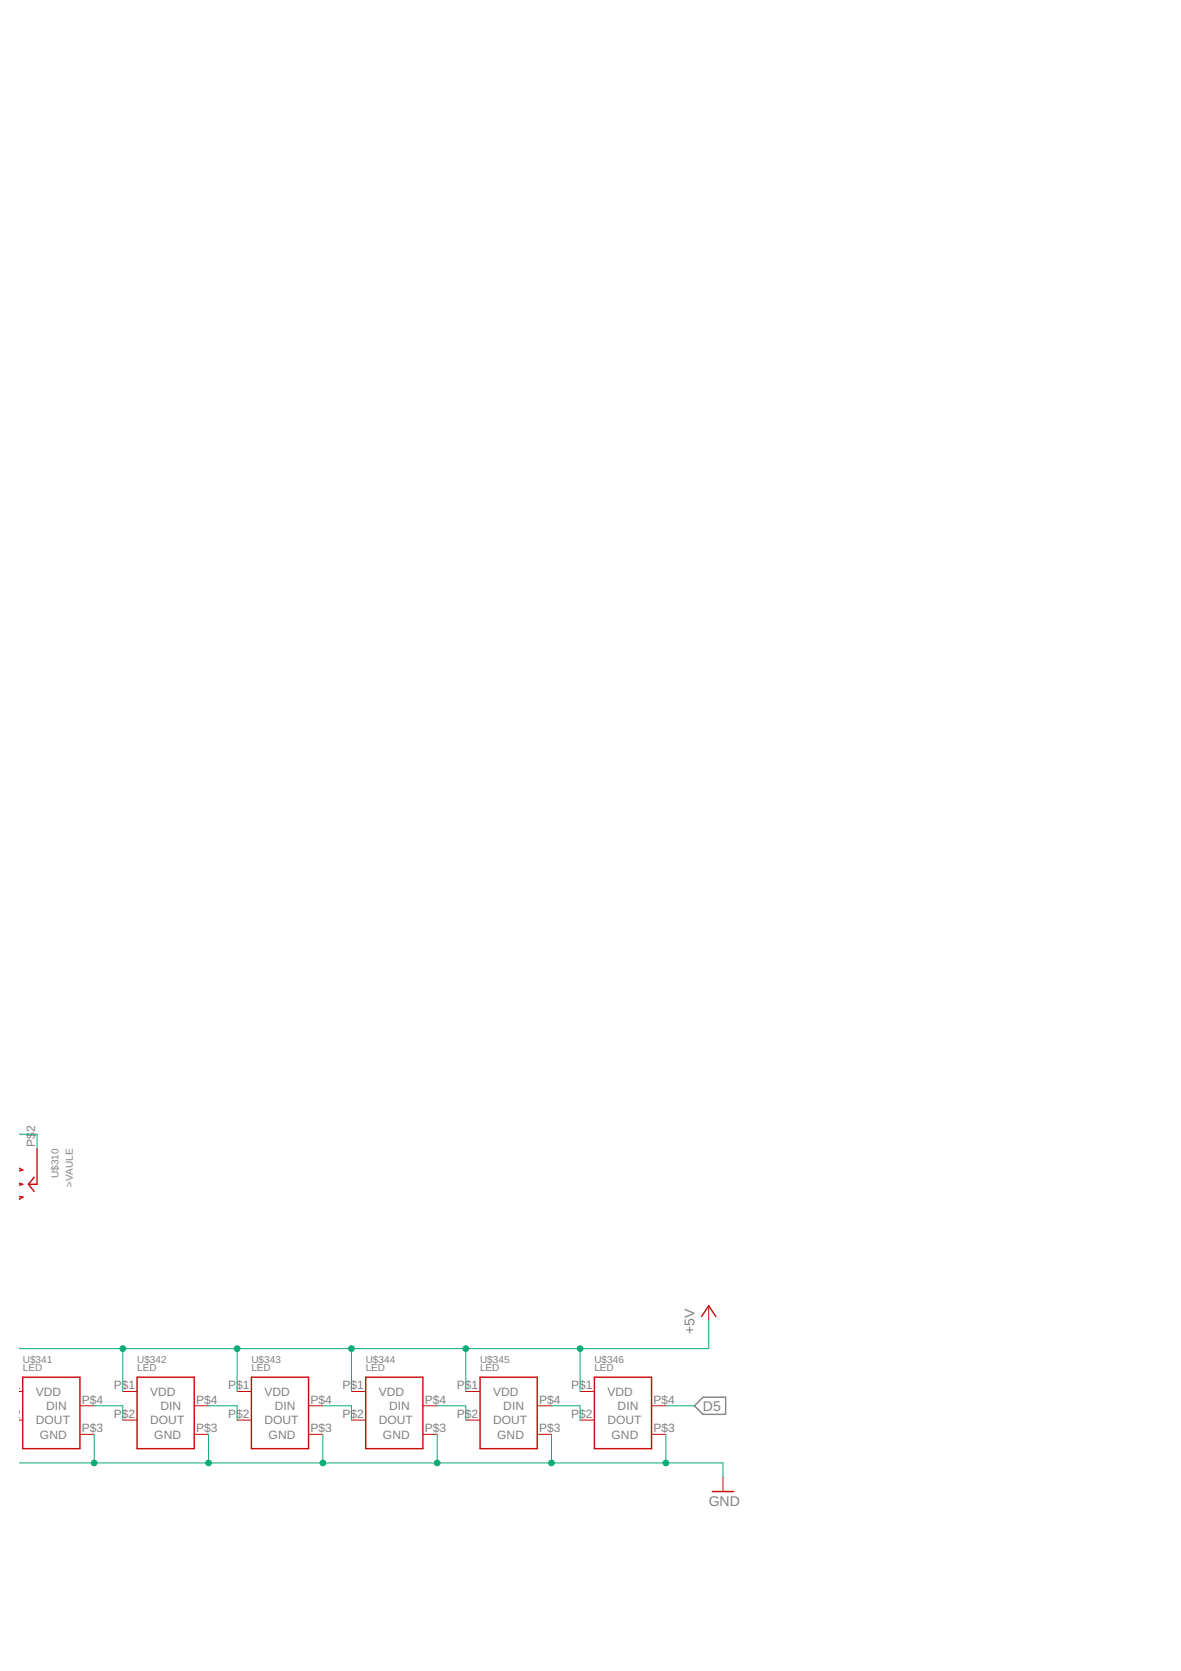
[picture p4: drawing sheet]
<svg xmlns="http://www.w3.org/2000/svg" width="210mm" height="297mm" viewBox="0 0 210 297" stroke-linecap="round" stroke-linejoin="round" font-family="sans-serif">
<path d="M124.9 248.4h4.1v3h-4.1l-1.5-1.5z" fill="none" stroke="#808080" stroke-width=".25"/>
<g fill="none" stroke="#c90d0c" stroke-width=".25">
<path d="M3.4 207.7l.6 .3-.6 .1M3.4 210.4l.6 .1-.6 .2M3.4 212.7l.6 .1M3.8 212.8h.2M4 212.8l-.6 .4M5.1 210.5l1 1.3M6.1 209.3l-1 1.2M6.6 204.2v6.3h-1.5M124.7 234l1.3-1.9 1.2 1.9M4 244.8h10.2v12.7h-10.2zM24.4 244.8h10.1v12.7h-10.1zM44.7 244.8h10.1v12.7h-10.1z"/>
<path d="M65 244.8h10.2v12.7h-10.2zM85.3 244.8h10.2v12.7h-10.2zM105.6 244.8h10.2v12.7h-10.2zM126.6 265.1h3.8"/>
</g>
<g fill="none" stroke="#c90d0c" stroke-width=".18">
<path d="M126 232.1v2.6M3.4 247.4h.6M3.4 252.4h.6M14.2 249.9h2.5M14.2 255h2.5M21.8 247.4h2.6M21.8 252.4h2.6M34.5 249.9h2.6M34.5 255h2.6M42.1 247.4h2.6M42.1 252.4h2.6M54.8 249.9h2.6"/>
<path d="M54.8 255h2.6M62.5 247.4h2.5M62.5 252.4h2.5M75.2 249.9h2.5M75.2 255h2.5M82.8 247.4h2.5M82.8 252.4h2.5M95.5 249.9h2.5M95.5 255h2.5M103.1 247.4h2.5M103.1 252.4h2.5M115.8 249.9h2.5"/>
<path d="M115.8 255h2.5M128.5 262.6v2.5"/>
</g>
<g fill="none" stroke="#0dab76" stroke-width=".18">
<path d="M3.4 201.6h3.2v2.6M21.8 239.7v7.7M42.1 239.7v7.7M62.5 239.7v7.7M82.8 239.7v7.7M103.1 239.7v7.7M126 234.7v5h-122.6M16.7 255v5.1M16.7 249.9h5.1v2.5M37.1 255v5.1M37.1 249.9h5v2.5M57.4 255v5.1"/>
<path d="M57.4 249.9h5.1v2.5M77.7 255v5.1M77.7 249.9h5.1v2.5M98 255v5.1M98 249.9h5.1v2.5M118.3 255v5.1M118.3 249.9h5.1M3.4 260.1h125.1v2.5"/>
</g>
<g fill="#0dab76" stroke="#0dab76" stroke-width=".18">
<circle cx="98" cy="260.1" r=".51"/>
<circle cx="77.7" cy="260.1" r=".51"/>
<circle cx="57.4" cy="260.1" r=".51"/>
<circle cx="37.1" cy="260.1" r=".51"/>
<circle cx="16.7" cy="260.1" r=".51"/>
<circle cx="118.3" cy="260.1" r=".51"/>
<circle cx="82.8" cy="239.7" r=".51"/>
<circle cx="62.5" cy="239.7" r=".51"/>
<circle cx="42.1" cy="239.7" r=".51"/>
<circle cx="21.8" cy="239.7" r=".51"/>
<circle cx="103.1" cy="239.7" r=".51"/>
</g>
<g font-size="2.5" fill="#808080">
<text x="123.4" y="237.2" transform="rotate(-90 123.4 237.2)">+5V</text>
<text x="124.9" y="250.8">D5</text>
<text x="126" y="267.7">GND</text>
</g>
<g font-size="2.1" fill="#808080">
<text x="6.2" y="203.8" transform="rotate(-90 6.2 203.8)">P$</text>
<text x="6.2" y="201.2" transform="rotate(-90 6.2 201.2)">2</text>
<text x="-.1" y="247">P$1</text>
<text x="6.4" y="248.1">VDD</text>
<text x="8.2" y="250.7">DIN</text>
<text x="14.6" y="249.5">P$4</text>
<text x="20.2" y="247">P$1</text>
<text x="26.7" y="248.1">VDD</text>
<text x="28.5" y="250.7">DIN</text>
<text x="34.9" y="249.5">P$4</text>
<text x="40.5" y="247">P$1</text>
<text x="47" y="248.1">VDD</text>
<text x="48.8" y="250.7">DIN</text>
<text x="55.2" y="249.5">P$4</text>
<text x="60.9" y="247">P$1</text>
<text x="67.3" y="248.1">VDD</text>
<text x="69.1" y="250.7">DIN</text>
<text x="75.5" y="249.5">P$4</text>
<text x="81.2" y="247">P$1</text>
<text x="87.7" y="248.1">VDD</text>
<text x="89.5" y="250.7">DIN</text>
<text x="95.8" y="249.5">P$4</text>
<text x="101.5" y="247">P$1</text>
<text x="108" y="248.1">VDD</text>
<text x="109.8" y="250.7">DIN</text>
<text x="116.2" y="249.5">P$4</text>
<text x="-.1" y="252.1">P$2</text>
<text x="6.4" y="253.2">DOUT</text>
<text x="7.1" y="255.7">GND</text>
<text x="14.6" y="254.6">P$3</text>
<text x="20.2" y="252.1">P$2</text>
<text x="26.7" y="253.2">DOUT</text>
<text x="27.4" y="255.7">GND</text>
<text x="34.9" y="254.6">P$3</text>
<text x="40.5" y="252.1">P$2</text>
<text x="47" y="253.2">DOUT</text>
<text x="47.7" y="255.7">GND</text>
<text x="55.2" y="254.6">P$3</text>
<text x="60.9" y="252.1">P$2</text>
<text x="67.3" y="253.2">DOUT</text>
<text x="68.1" y="255.7">GND</text>
<text x="75.5" y="254.6">P$3</text>
<text x="81.2" y="252.1">P$2</text>
<text x="87.7" y="253.2">DOUT</text>
<text x="88.4" y="255.7">GND</text>
<text x="95.8" y="254.6">P$3</text>
<text x="101.5" y="252.1">P$2</text>
<text x="108" y="253.2">DOUT</text>
<text x="108.7" y="255.7">GND</text>
<text x="116.2" y="254.6">P$3</text>
</g>
<g font-size="1.8" fill="#808080">
<text x="10.4" y="209.4" transform="rotate(-90 10.4 209.4)">U$310</text>
<text x="12.9" y="210.9" transform="rotate(-90 12.9 210.9)">&gt;VAULE</text>
<text x="4" y="243.8">LED</text>
<text x="4" y="242.3">U$341</text>
<text x="24.4" y="243.8">LED</text>
<text x="24.4" y="242.3">U$342</text>
<text x="44.7" y="243.8">LED</text>
<text x="44.7" y="242.3">U$343</text>
<text x="65" y="243.8">LED</text>
<text x="65" y="242.3">U$344</text>
<text x="85.3" y="243.8">LED</text>
<text x="85.3" y="242.3">U$345</text>
<text x="105.6" y="243.8">LED</text>
<text x="105.6" y="242.3">U$346</text>
</g>
</svg>
